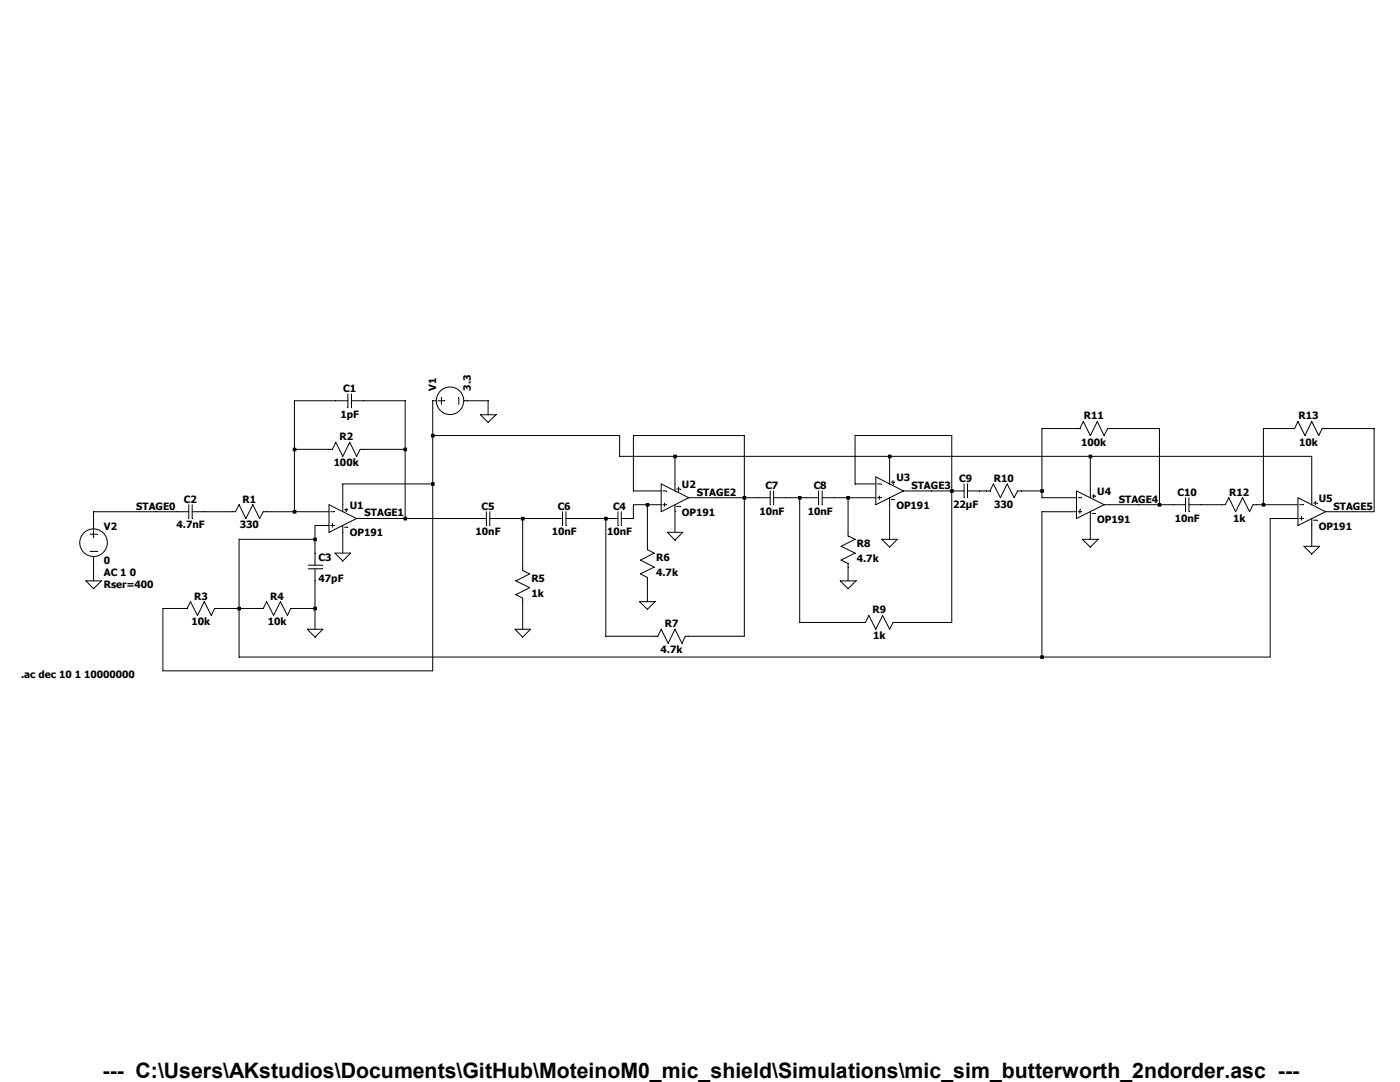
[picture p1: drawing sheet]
<svg xmlns="http://www.w3.org/2000/svg" width="279mm" height="216mm" viewBox="0 0 279 216" stroke-linecap="round" stroke-linejoin="round" font-family="sans-serif">
<g fill="none" stroke="#000" stroke-width=".2">
<path d="M69.4 80h-10.6v22.1M69.4 78.6v2.8M70.1 80h10.8v23.5M70.1 78.6v2.8M87.1 80h-.7v53.9h-53.9v-12.5h4.8l.7-1.3 1.4 2.7 1.4-2.7 1.4 2.7 .6-1.4h9.7l.7-1.3 1.4 2.7 1.4-2.7 1.4 2.7 .6-1.4h4.9M87.4 80h1.4M88.1 79.3v1.4M91.6 79.3v1.4M92.6 80h4.8v2.8M58.8 89.7h7.5l.7-1.4 1.4 2.8 1.4-2.8 1.4 2.8 .7-1.4h9M86.4 96.6h-18v5.5M86.4 86.9h37.3v4.2h138.1v9.6"/>
<path d="M95.9 82.8h3.1l-1.6 1.5zM132 96.6l5.5 2.7-5.5 2.8zM132 98h-5.6v-11.1h22.1v40.1h-11.7l-.7 1.4-1.4-2.8-1.4 2.8-1.3-2.8-.7 1.4h-10.4v-23.5M132.3 98h.7M134.7 91.1v6.9M135 97.6h.8M135.4 97.2v.8M137.5 99.3h16.2M153.7 98v2.7M154.4 99.3h9M154.4 98v2.7M163.4 98v2.7"/>
<path d="M164.1 99.3h10.7M164.1 98v2.7M169.2 99.3v7.6l1.4 .7-2.7 1.4 2.7 1.4-2.7 1.4 1.3 .6v3.5M174.8 95.2l5.5 2.8-5.5 2.7zM174.8 96.6h-4.2v-9.7h19.3v37.3h-11.7l-.7 1.4-1.4-2.8-1.3 2.8-1.4-2.8-.7 1.4h-13.1v-24.9M175.1 96.6h.7M175.1 99.3h.7M175.5 99v.7M177.5 91.1v5.5M177.5 99.3v8.3M177.9 96.2h.7M177.9 99.7h.7"/>
<path d="M178.2 95.9v.7M180.3 98h12.1M192.4 96.6v2.7M193.1 98h4.5l.6-1.4 1.4 2.7 1.4-2.7 1.4 2.7 .7-1.3h4.8M193.1 96.6v2.7M214.8 99.3h-6.9v-13.8h7.6l.7-1.4 1.4 2.8 1.4-2.8 1.3 2.8 .8-1.4h10.3v15.2M214.8 98l5.5 2.7-5.5 2.8zM215.2 99.3h.7M217.6 91.1v8.2M217.9 99h.8M218.3 98.6v.7M236.6 99.3v2.8"/>
<path d="M237.3 99.3v2.8M259 99.3l5.5 2.8-5.5 2.8zM17.1 115.9h3.1l-1.5 1.6zM18 106.6h1.4M18 110h1.4M18.7 105.9v1.4M18.7 111.1v4.8M37.7 102.1h-19v3.4M37.7 100.7v2.8M38.4 102.1h8.6l.7-1.4 1.4 2.8 1.4-2.8 1.3 2.8 .7-1.4h13.2M38.4 100.7v2.8M61.5 112.8h2.8"/>
<path d="M61.5 113.5h2.8M62.9 113.5v12.1M65.7 104.9h-2.8v7.9M65.7 100.7l5.5 2.8-5.5 2.7zM66 102.1h.7M66 104.9h.7M66.3 104.5v.7M66.8 110.4h3.2l-1.6 1.5zM68.4 104.9v5.5M68.7 101.7h.7M68.7 105.2h.7M69.1 101.4v.7"/>
<path d="M71.2 103.5h25.9M97.1 102.1v2.8M97.7 103.5h14.6M97.7 102.1v2.8M104.3 103.5v10.3l1.4 .7-2.7 1.4 2.7 1.4-2.7 1.4 1.3 .6v6.3M112.3 102.1v2.8M112.9 103.5h10.4M112.9 102.1v2.8M123.3 102.1v2.8M124 102.1v2.8M129.2 100.7v9l1.4 .7-2.8 1.4 2.8 1.4-2.8 1.3 1.4 .7v4.9M132 100.7h-5.6v2.8h-2.4"/>
<path d="M132.3 100.7h.7M132.6 100.4v.6M133.2 106.2h3.1l-1.6 1.6zM134.7 100.7v5.5M135 101h.8M167.7 115.9h3.1l-1.6 1.6zM176 107.6h3.1l-1.6 1.6zM214.8 102.1h-6.9v29M215.2 102.1h.7M215.5 101.7v.7M216 107.6h3.2l-1.6 1.6zM217.6 102.1v5.5"/>
<path d="M217.9 102.4h.8M220.3 100.7h16.3M237.3 100.7h7.2l.7-1.4 1.4 2.8 1.4-2.8 1.4 2.8 .7-1.4h8.9M252.1 100.7v-15.2h6.3l.6-1.4 1.4 2.8 1.4-2.8 1.4 2.8 .7-1.4h10.3v16.6h-9.7M259 103.5h-5.5v27.6h-205.8v-23.5h15.2M259.4 100.7h.7M259.4 103.5h.7M259.7 103.1v.7M260.2 109h3.2l-1.6 1.5zM261.8 103.5v5.5M262.1 100.4h.7M262.1 103.8h.7"/>
<path d="M262.5 100v.7M61.3 125.6h3.1l-1.5 1.5zM102.8 125.6h3.1l-1.6 1.5zM127.6 120.1h3.1l-1.5 1.5z"/>
<circle cx="89.8" cy="80" r="2.74"/>
<circle cx="18.7" cy="108.3" r="2.75"/>
</g>
<path d="M47.4 121.1h.7v.7h-.7zM58.4 89.3h.7v.7h-.7zM58.4 101.8h.7v.7h-.7zM62.5 107.3h.7v.7h-.7zM62.5 121.1h.7v.7h-.7zM80.5 89.3h.7v.7h-.7zM80.5 103.1h.7v.7h-.7zM86 86.6h.7v.7h-.7zM86 96.2h.7v.7h-.7zM104 103.1h.7v.7h-.7zM120.6 103.1h.7v.7h-.7zM128.9 100.4h.7v.7h-.7zM134.4 90.7h.7v.7h-.7zM148.2 99h.7v.7h-.7zM159.3 99h.7v.7h-.7zM168.9 99h.7v.7h-.7zM177.2 90.7h.7v.7h-.7zM189.6 97.6h.7v.7h-.7zM207.6 97.6h.7v.7h-.7zM207.6 130.8h.7v.7h-.7zM217.3 90.7h.7v.7h-.7zM231.1 100.4h.7v.7h-.7zM251.8 100.4h.7v.7h-.7z" fill-rule="evenodd" fill="#000"/>
<text font-size="4.2" x="20.5" y="215.2">--- C:\Users\AKstudios\Documents\GitHub\MoteinoM0_mic_shield\Simulations\mic_sim_butterworth_2ndorder.asc ---</text>
<g font-size="2">
<text x="87.1" y="77.9" transform="rotate(-90 87.1 77.9)">V1</text>
<text x="94" y="77.9" transform="rotate(-90 94 77.9)">3.3</text>
<text x="67.9" y="83.4">1pF</text>
<text x="68.5" y="78.2">C1</text>
<text x="216.3" y="83.7">R11</text>
<text x="259.1" y="83.7">R13</text>
<text x="67.7" y="87.8">R2</text>
<text x="215.8" y="88.9">100k</text>
<text x="259.2" y="88.9">10k</text>
<text x="66.6" y="93">100k</text>
<text x="178.9" y="96">U3</text>
<text x="27.2" y="101.7">STAGE0</text>
<text x="36.7" y="100.3">C2</text>
<text x="48.4" y="100.3">R1</text>
<text x="69.8" y="101.5">U1</text>
<text x="96.1" y="101.7">C5</text>
<text x="111.3" y="101.7">C6</text>
<text x="122.3" y="101.7">C4</text>
<text x="136.1" y="97.4">U2</text>
<text x="139.1" y="98.9">STAGE2</text>
<text x="152.7" y="97.5">C7</text>
<text x="162.4" y="97.5">C8</text>
<text x="178.9" y="101.5">OP191</text>
<text x="181.9" y="97.5">STAGE3</text>
<text x="190.2" y="101.3">22µF</text>
<text x="191.4" y="96.1">C9</text>
<text x="198.3" y="96.1">R10</text>
<text x="198.4" y="101.3">330</text>
<text x="219" y="98.8">U4</text>
<text x="223.3" y="100.3">STAGE4</text>
<text x="235" y="98.9">C10</text>
<text x="245.3" y="98.9">R12</text>
<text x="263.2" y="100.1">U5</text>
<text x="266.1" y="101.7">STAGE5</text>
<text x="20.7" y="105.7">V2</text>
<text x="35.2" y="105.5">4.7nF</text>
<text x="47.8" y="105.5">330</text>
<text x="69.8" y="107">OP191</text>
<text x="72.8" y="103">STAGE1</text>
<text x="94.9" y="106.8">10nF</text>
<text x="110.1" y="106.8">10nF</text>
<text x="121.2" y="106.8">10nF</text>
<text x="136.1" y="102.9">OP191</text>
<text x="151.6" y="102.7">10nF</text>
<text x="161.2" y="102.7">10nF</text>
<text x="219" y="104.3">OP191</text>
<text x="234.4" y="104.1">10nF</text>
<text x="246.1" y="104.1">1k</text>
<text x="263.2" y="105.7">OP191</text>
<text x="20.7" y="112.6">0</text>
<text x="63.6" y="111.9">C3</text>
<text x="130.9" y="111.9">R6</text>
<text x="171" y="109.1">R8</text>
<text x="171" y="112.2">4.7k</text>
<text x="20.7" y="115">AC 1 0</text>
<text x="20.7" y="117.4">Rser=400</text>
<text x="38.7" y="119.6">R3</text>
<text x="53.9" y="119.6">R4</text>
<text x="63.6" y="116">47pF</text>
<text x="106" y="116">R5</text>
<text x="106" y="119.1">1k</text>
<text x="130.9" y="115">4.7k</text>
<text x="38.2" y="124.8">10k</text>
<text x="53.4" y="124.8">10k</text>
<text x="132.7" y="125.1">R7</text>
<text x="174.1" y="122.4">R9</text>
<text x="131.8" y="130.3">4.7k</text>
<text x="174.2" y="127.6">1k</text>
<text x="4.2" y="135.3">.ac dec 10 1 10000000</text>
</g>
</svg>
